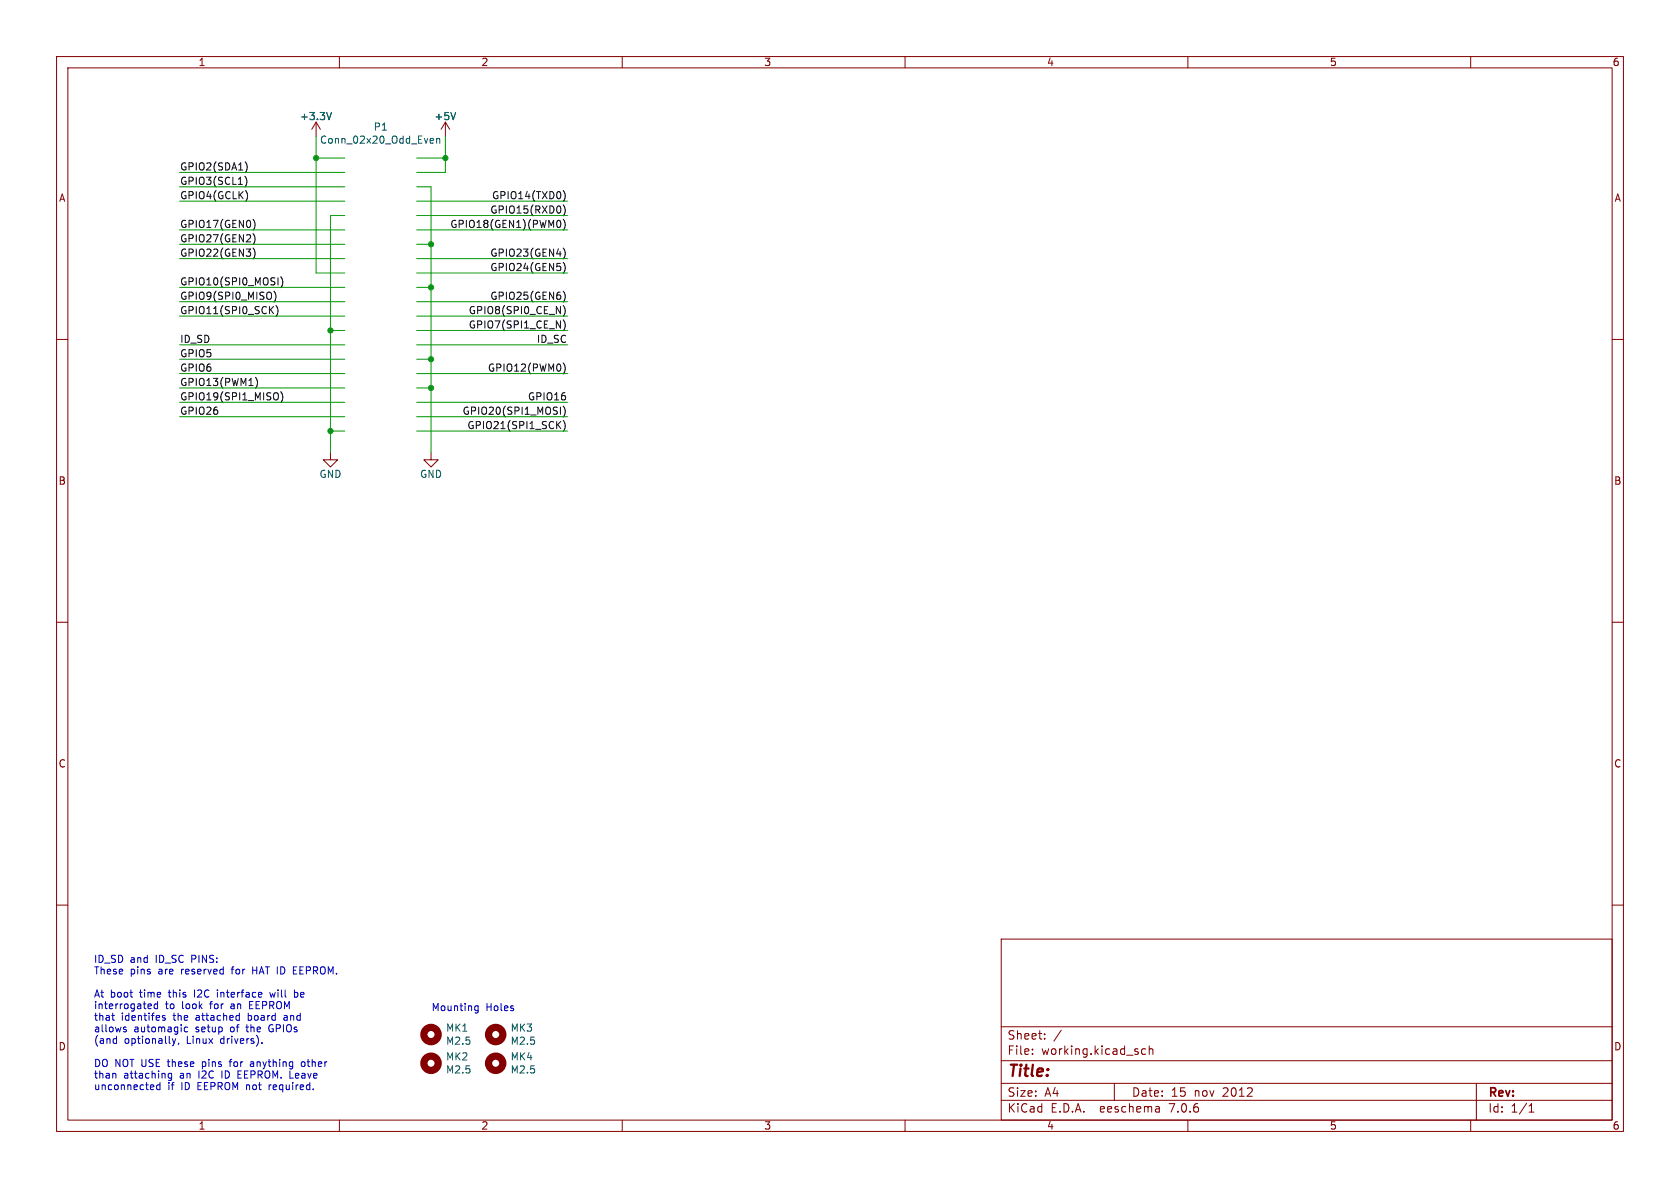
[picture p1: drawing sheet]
<svg xmlns="http://www.w3.org/2000/svg" width="297mm" height="210mm" viewBox="0 0 297 210" stroke-linecap="round" stroke-linejoin="round" font-family="sans-serif">
<g fill="none" stroke="#840000" stroke-width=".18">
<path d="M10 10h277v190h-277zM12 12h273v186h-273zM60 10v2M110 10v2M160 10v2M210 10v2M260 10v2M55.9 21.6l-.8 1.3M55.9 21.6v2.5M55.9 21.6l.7 1.3M78.7 21.6l-.7 1.3M78.7 21.6v2.5"/>
<path d="M78.7 21.6l.8 1.3M10 60h2M285 60h2M58.4 80v1.3h1.3l-1.3 1.3-1.3-1.3h1.3M76.2 80v1.3h1.3l-1.3 1.3-1.3-1.3h1.3M10 110h2M285 110h2M10 160h2M285 160h2M177 166h108v32h-108zM60 198v2M110 198v2"/>
<path d="M160 198v2M177 194.5h108M177 191.5h108M177 187.5h108M177 181.5h108M182.5 186.3v.1M182.5 185.5v.1M184.7 183.6v.1M184.7 182.8v.1M187.6 182.1l-1.3 2M197 191.5v3M202.5 185.5l-.4-.1-.3 .3v.4l.2 .2h.5"/>
<path d="M203.2 185.5l.2-.1 .3 .1 .1 .9M203.2 184.9v1.5M204.9 195.7l.1 .9M205 196.5l-.2 .1M205 196h-.2M210 198v2M260 198v2M261 191.5v6.5M270.3 196.6h.9M270.3 195.5l.4-.4v1.5"/>
</g>
<path d="M58.6 19.9l-.4 1.3M80.6 19.9l-.5 1.3M76.2 24.5h.4l.1 .3-.7 .1M76.6 25.3h-.4M77.2 24.6l.2-.1h.3v.8M77.2 24.5v.8" fill="none" stroke="#006464" stroke-width=".18"/>
<g fill="none" stroke="#840000" stroke-width="1.3">
<circle cx="76.2" cy="188" r="1.27"/>
<circle cx="76.2" cy="182.9" r="1.27"/>
<circle cx="87.6" cy="188" r="1.27"/>
<circle cx="87.6" cy="182.9" r="1.27"/>
</g>
<g fill="none" stroke="#0f0f0f" stroke-width=".18">
<path d="M43.3 31.1a1.46 1.46 0 0 1 0 2M43.4 28.7a1.49 1.49 0 0 1 0 1.8M43.6 34l.2 .5-.2 .8M44.7 38.8a1.46 1.46 0 0 1 0 1.9M98.8 38.9a.79 .79 0 0 1 0 1.3M99.6 33.7a1.46 1.46 0 0 1 0 1.9M99.6 36.2a1.46 1.46 0 0 1 0 2M99.6 38.8a1.46 1.46 0 0 1 0 1.9M44.7 41.3a1.46 1.46 0 0 1 0 1.9M44.7 43.8a1.46 1.46 0 0 1 0 2M47.8 54.7l.6 .8M48.4 54.2l-.8 .7"/>
<path d="M48.4 51.5a1.46 1.46 0 0 1 0 1.9M48.8 54a1.46 1.46 0 0 1 0 1.9M49.6 48.9a1.46 1.46 0 0 1 0 2M99.6 43.8a1.46 1.46 0 0 1 0 2M99.6 46.4a1.46 1.46 0 0 1 0 1.9M99.6 51.5a1.46 1.46 0 0 1 0 1.9M99.6 54a1.46 1.46 0 0 1 0 1.9M99.6 56.5a1.46 1.46 0 0 1 0 2M45.2 66.7a1.46 1.46 0 0 1 0 1.9M49.1 69.6v.9M49.6 69.2a1.46 1.46 0 0 1 0 2M98.6 75.1l.5 .7"/>
<path d="M99.1 74.5l-.7 .7M99.6 64.2a1.46 1.46 0 0 1 0 1.9M99.6 71.8a1.46 1.46 0 0 1 0 1.9M99.6 74.3a1.46 1.46 0 0 1 0 2"/>
</g>
<g fill="none" stroke="#0000c2" stroke-width=".18">
<path d="M19.8 179.5h.4M26.3 177.5h.4l.1 .3-.6 .1M26.7 178.3h-.4M27.9 177.5h-.4l-.2 .2 .1 .6h.5M27.9 177v1.3M29.2 179.6l-.3-.1-.2 .2 .1 .2 .4 .1v.3h-.5M38.4 175v.1M38.4 175.4v.9M42.2 179.5l.1 .1M42.3 179.1v1.3M44.1 177v1.3h.6M44.1 177.6h.4"/>
<path d="M44.7 170.9v1.3M44.7 171.5h.7M47.7 175.4l.2 .9 .3-.6M50.4 179.5l-.2 .1M50.4 179.9l-.2 .2 .2 .3M51.9 171.5h.4M51.9 172.2h.6M51.9 170.9h.6M52 175v1.3M52 175.5l.4-.1 .2 .1M52.6 176.1l-.2 .2-.4-.1M84 178.5l.2 .2 .3-.1"/>
<path d="M84.5 177.8v1l-.2 .3-.3-.1M84.5 177.9l-.3-.1-.2 .1M20 180.3l.2 .1M20.4 189.8l.1 .8M20.5 183.6l.1 .1M20.6 183.2v1.2M20.6 184.4h-.1M21.9 181.9l.5 .3-.1 .1-.4 .1M21.9 181.6h.4M27.1 191.8l.1 .3-.6 .1M28.3 191.4v1.2M28.3 191.8h-.4l-.2 .2 .1 .6h.5"/>
<path d="M30.3 189.7v1.2M30.3 189.8l-.3-.1-.3 .3 .2 .5h.4M30.5 183.6l.3 .8M30.8 184.4l-.3 .5M31.1 183.6l-.3 .8M31.6 184.4l-.1 .2M33.2 181.6h-.4l-.2 .2 .1 .5h.5M40.5 187.7h.5M40.7 187.3v1.2M42.1 189.3v1.3h.6M42.1 189.9h.4M42.3 180.3l-.1 .1"/>
<path d="M44.7 187.7l-.4 .1M44.7 188.1h-.3l-.2 .1 .1 .3h.4M46.3 184.3v.1M47.6 191.8v.8M47.8 181.2l-.3 .5 .3 .6M47.8 191.8l-.2 .2M53.8 187.8l-.3-.1-.2 .2 .1 .6h.4"/>
</g>
<g fill="none" stroke="#009600" stroke-width=".18">
<path d="M31.7 30.5h29.3M31.7 35.6h29.3M31.7 33h29.3M55.9 24.1v24.2h5.1M55.9 27.9h5.1M61 38.1h-2.6v41.9M73.7 38.1h26.6M73.7 35.6h26.6M73.7 33h2.5v47M73.7 27.9h5M78.7 24.1v6.4h-5M31.7 40.6h29.3"/>
<path d="M31.7 45.7h29.3M31.7 50.8h29.3M31.7 53.3h29.3M31.7 43.2h29.3M31.7 55.9h29.3M58.4 58.4h2.6M73.7 48.3h26.6M73.7 40.6h26.6M73.7 45.7h26.6M73.7 50.8h2.5M73.7 58.4h26.6M73.7 53.3h26.6"/>
<path d="M73.7 43.2h2.5M73.7 55.9h26.6M31.7 68.6h29.3M31.7 63.5h29.3M31.7 71.1h29.3M31.7 66h29.3M31.7 61h29.3M31.7 73.7h29.3M58.4 76.2h2.6M73.7 68.6h2.5M73.7 63.5h2.5M73.7 71.1h26.6"/>
<path d="M73.7 66h26.6M73.7 61h26.6M73.7 73.7h26.6M73.7 76.2h26.6"/>
</g>
<g fill="#009600" stroke="#009600" stroke-width=".18">
<circle cx="58.4" cy="76.2" r=".46"/>
<circle cx="76.2" cy="68.6" r=".46"/>
<circle cx="55.9" cy="27.9" r=".46"/>
<circle cx="58.4" cy="58.4" r=".46"/>
<circle cx="76.2" cy="43.2" r=".46"/>
<circle cx="76.2" cy="50.8" r=".46"/>
<circle cx="78.7" cy="27.9" r=".46"/>
<circle cx="76.2" cy="63.5" r=".46"/>
</g>
<text font-size="2.8" fill="#840000" x="178" y="190.9">Title:</text>
<g font-size="2.1" fill="#840000">
<text x="178" y="184">Sheet:</text>
<text x="178" y="186.7">File:</text>
<text x="184.1" y="186.7">working.kicad_sch</text>
<text x="178" y="196.9">KiCad</text>
<text x="178" y="194.1">Size:</text>
<text x="184.7" y="194.1">A4</text>
<text x="185.7" y="196.9">E.D.A.</text>
<text x="194.6" y="196.9">eeschema</text>
<text x="200" y="194.1">Date:</text>
<text x="207" y="196.9">7.0.6</text>
<text x="207" y="194.1">15</text>
<text x="211.2" y="194.1">nov</text>
<text x="216.3" y="194.1">2012</text>
<text x="263" y="194.3">Rev:</text>
<text x="263" y="196.9">Id:</text>
<text x="267.1" y="196.9">1/1</text>
</g>
<g font-size="1.8" fill="#840000">
<text x="35" y="11.9">1</text>
<text x="85" y="11.9">2</text>
<text x="135" y="11.9">3</text>
<text x="185" y="11.9">4</text>
<text x="235" y="11.9">5</text>
<text x="285" y="11.9">6</text>
<text x="10.3" y="35.9">A</text>
<text x="285.3" y="35.9">A</text>
<text x="10.3" y="85.9">B</text>
<text x="285.3" y="85.9">B</text>
<text x="10.3" y="135.9">C</text>
<text x="285.3" y="135.9">C</text>
<text x="10.3" y="185.9">D</text>
<text x="285.3" y="185.9">D</text>
<text x="35" y="199.9">1</text>
<text x="85" y="199.9">2</text>
<text x="135" y="199.9">3</text>
<text x="185" y="199.9">4</text>
<text x="235" y="199.9">5</text>
<text x="285" y="199.9">6</text>
</g>
<g font-size="1.8" fill="#006464">
<text x="52.9" y="21.4">+3.3V</text>
<text x="66" y="23.3">P1</text>
<text x="76.7" y="21.4">+5V</text>
<text x="56.5" y="25.6">Conn_02x20_Odd_Even</text>
<text x="56.4" y="84.7">GND</text>
<text x="74.2" y="84.7">GND</text>
<text x="78.7" y="182.6">MK1</text>
<text x="78.7" y="184.9">M2.5</text>
<text x="90.2" y="182.6">MK3</text>
<text x="90.2" y="184.9">M2.5</text>
<text x="78.7" y="187.7">MK2</text>
<text x="78.7" y="190">M2.5</text>
<text x="90.2" y="187.7">MK4</text>
<text x="90.2" y="190">M2.5</text>
</g>
<g font-size="1.8" fill="#0f0f0f">
<text x="31.7" y="35.3">GPIO4(GCLK)</text>
<text x="31.7" y="30.2">GPIO2(SDA1)</text>
<text x="31.7" y="32.8">GPIO3(SCL1)</text>
<text x="86.9" y="35.3">GPIO14(TXD0)</text>
<text x="31.7" y="40.4">GPIO17(GEN0)</text>
<text x="79.5" y="40.4">GPIO18(GEN1)(PWM0)</text>
<text x="86.6" y="37.8">GPIO15(RXD0)</text>
<text x="31.7" y="42.9">GPIO27(GEN2)</text>
<text x="31.7" y="45.5">GPIO22(GEN3)</text>
<text x="86.6" y="48">GPIO24(GEN5)</text>
<text x="86.6" y="45.5">GPIO23(GEN4)</text>
<text x="31.7" y="50.5">GPIO10(SPI0_MOSI)</text>
<text x="31.7" y="53.1">GPIO9(SPI0_MISO)</text>
<text x="86.6" y="53.1">GPIO25(GEN6)</text>
<text x="31.7" y="55.6">GPIO11(SPI0_SCK)</text>
<text x="82.8" y="58.2">GPIO7(SPI1_CE_N)</text>
<text x="82.8" y="55.6">GPIO8(SPI0_CE_N)</text>
<text x="31.7" y="60.7">ID_SD</text>
<text x="31.7" y="63.2">GPIO5</text>
<text x="31.7" y="65.8">GPIO6</text>
<text x="86.2" y="65.8">GPIO12(PWM0)</text>
<text x="94.8" y="60.7">ID_SC</text>
<text x="31.7" y="68.3">GPIO13(PWM1)</text>
<text x="31.7" y="70.9">GPIO19(SPI1_MISO)</text>
<text x="93.2" y="70.9">GPIO16</text>
<text x="31.7" y="73.4">GPIO26</text>
<text x="81.7" y="73.4">GPIO20(SPI1_MOSI)</text>
<text x="82.5" y="75.9">GPIO21(SPI1_SCK)</text>
</g>
<g font-size="1.8" fill="#0000c2">
<text x="16.5" y="170.3">ID_SD</text>
<text x="16.5" y="172.3">These</text>
<text x="23" y="170.3">and</text>
<text x="23" y="172.3">pins</text>
<text x="27.6" y="170.3">ID_SC</text>
<text x="28.1" y="172.3">are</text>
<text x="32.3" y="172.3">reserved</text>
<text x="34.1" y="170.3">PINS:</text>
<text x="41.5" y="172.3">for</text>
<text x="45.3" y="172.3">HAT ID</text>
<text x="52.9" y="172.3">EEPROM.</text>
<text x="16.5" y="176.4">At</text>
<text x="16.5" y="178.5">interrogated</text>
<text x="19.5" y="176.4">boot</text>
<text x="24.8" y="176.4">time</text>
<text x="29.2" y="178.5">to</text>
<text x="30.1" y="176.4">this</text>
<text x="32.3" y="178.5">look</text>
<text x="34.8" y="176.4">I2C</text>
<text x="37.4" y="178.5">for</text>
<text x="39.1" y="176.4">interface</text>
<text x="41.3" y="178.5">an</text>
<text x="44.7" y="178.5">EEPROM</text>
<text x="48.6" y="176.4">will</text>
<text x="53.1" y="176.4">be</text>
<text x="76.2" y="178.8">Mounting</text>
<text x="85.9" y="178.8">Holes</text>
<text x="16.5" y="180.5">that</text>
<text x="16.5" y="182.6">allows</text>
<text x="16.5" y="184.6">(and</text>
<text x="21.4" y="180.5">identifes</text>
<text x="22" y="184.6">optionally,</text>
<text x="23.7" y="182.6">automagic</text>
<text x="30.8" y="180.5">the</text>
<text x="33.1" y="184.6">Linux</text>
<text x="34.7" y="182.6">setup</text>
<text x="34.9" y="180.5">attached</text>
<text x="39.3" y="184.6">drivers).</text>
<text x="41" y="182.6">of</text>
<text x="44.1" y="182.6">the</text>
<text x="44.3" y="180.5">board</text>
<text x="48.2" y="182.6">GPIOs</text>
<text x="50.8" y="180.5">and</text>
<text x="16.5" y="188.7">DO NOT USE these</text>
<text x="16.5" y="190.7">than</text>
<text x="21.9" y="190.7">attaching</text>
<text x="31.9" y="190.7">an</text>
<text x="35.4" y="190.7">I2C</text>
<text x="36.2" y="188.7">pins</text>
<text x="39.6" y="190.7">ID</text>
<text x="41.3" y="188.7">for</text>
<text x="42.7" y="190.7">EEPROM. Leave</text>
<text x="45.1" y="188.7">anything</text>
<text x="54.3" y="188.7">other</text>
<text x="16.5" y="192.8">unconnected</text>
<text x="29.7" y="192.8">if</text>
<text x="32.2" y="192.8">ID</text>
<text x="35.2" y="192.8">EEPROM not</text>
<text x="48.2" y="192.8">required.</text>
</g>
</svg>
